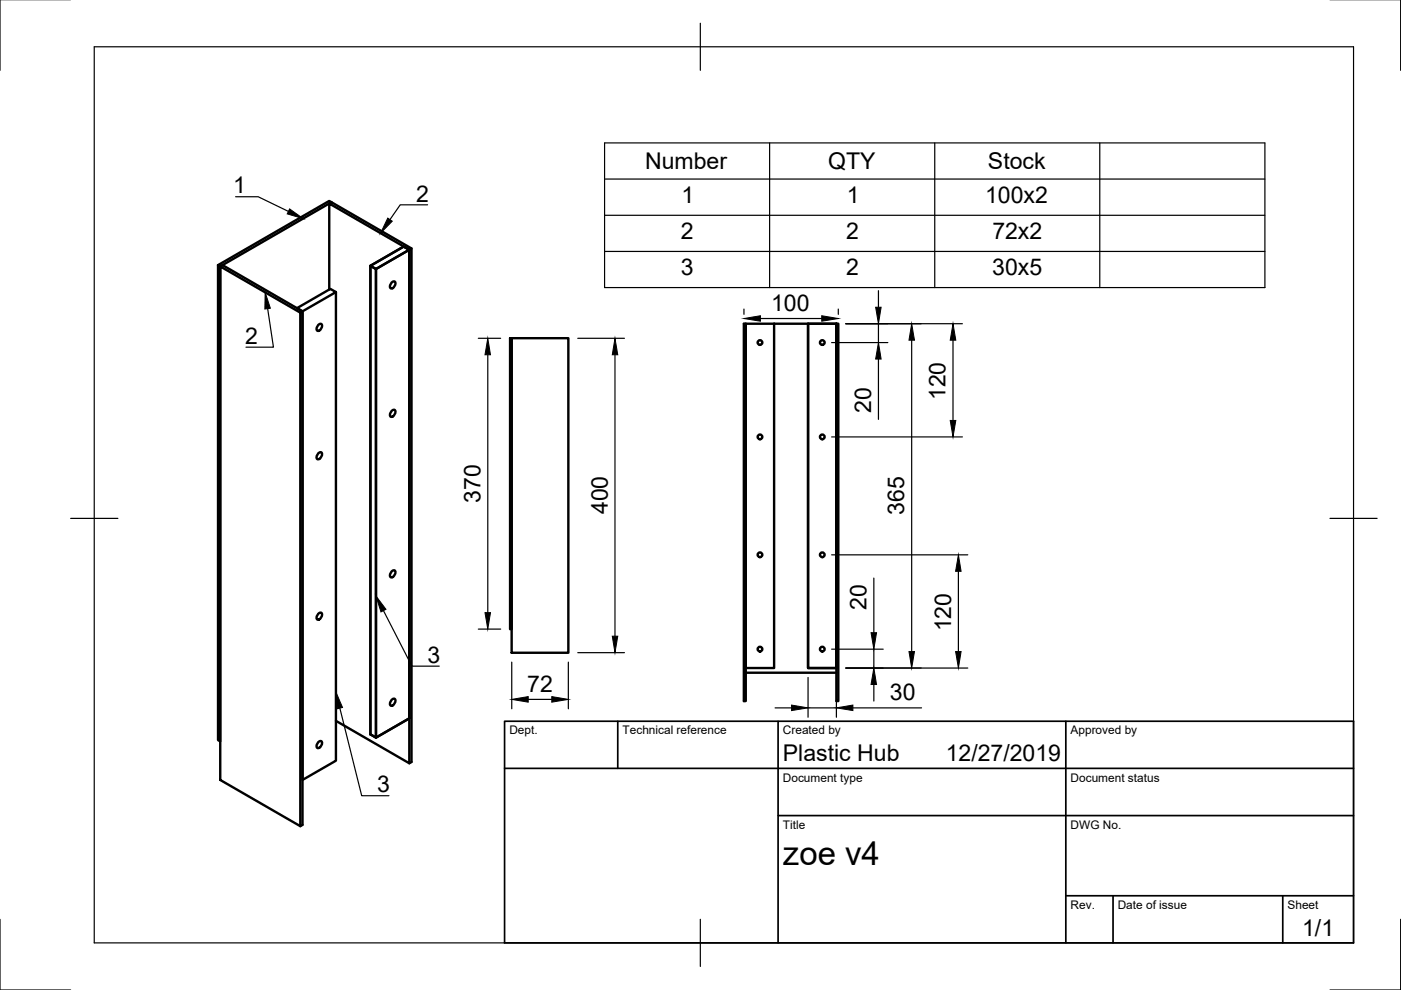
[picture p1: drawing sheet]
<svg xmlns="http://www.w3.org/2000/svg" width="297mm" height="210mm" viewBox="0 0 297 210" stroke-linecap="round" stroke-linejoin="round" font-family="sans-serif">
<!-- layer: Visible -->
<g fill="none" stroke="#000" stroke-width=".51">
<path d="M46.2 56.2l.5 .3v100.7l-.5-.3zM46.2 56.2l23.6-13.6 .5 .3-23.6 13.6 .5-.3 16.9 9.8v108.9l-.4 .3M46.7 56.5l17 9.8v108.9l-17-9.8zM69.8 43.2l.5-.3 16.9 9.8v108.9l-.4 .2M78.5 56.4l7.1-4.1 1.2 .7-7.1 4zM79.7 57v99.4M83 59.9l.7-.2a.97 .97 0 0 1-.9 1.4 .84 .84 0 0 1 .2-1.2zM86.8 53v99.3l-7.1 4.1-1.2-.7v-99.3M87.2 52.7l-.4 .3M63 65.3l7-4.1 1.2 .7-7.1 4.1zM67.5 68.9l.6-.2a.97 .97 0 0 1-.8 1.4 .84 .84 0 0 1 .2-1.2zM69.8 61.4v-18.2l17 9.8v108.8l-15.6-9"/>
<path d="M71.2 61.9v99.4l-7.1 4.1v-99.4l-.4 .3M108.1 71.7h.4v61.7h-.4zM108.5 71.7h12v66.7h-12zM157.7 68.6h.4v80h-.4zM158.1 68.6h6v73h-6zM164.1 68.6h13.2M171.3 68.6h6v73h-6zM177.3 68.6h.4v80h-.4zM67.5 96.1l.6-.2a.97 .97 0 0 1-.8 1.5 .84 .84 0 0 1 .2-1.3zM83 87.1l.7-.2a.97 .97 0 0 1-.9 1.5 .84 .84 0 0 1 .2-1.3zM67.5 130.2l.6-.3a.97 .97 0 0 1-.8 1.5 .84 .84 0 0 1 .2-1.2zM83 121.2l.7-.3a.97 .97 0 0 1-.9 1.5 .84 .84 0 0 1 .2-1.2z"/>
<path d="M67.5 157.4l.6-.3a.97 .97 0 0 1-.8 1.5 .84 .84 0 0 1 .2-1.2zM83 148.4l.7-.2a.97 .97 0 0 1-.9 1.4 .84 .84 0 0 1 .2-1.2zM158.1 142.6h19.2"/>
<circle cx="161.1" cy="72.6" r=".5"/>
<circle cx="174.3" cy="72.6" r=".5"/>
<circle cx="161.1" cy="92.6" r=".5"/>
<circle cx="174.3" cy="92.6" r=".5"/>
<circle cx="161.1" cy="117.6" r=".5"/>
<circle cx="174.3" cy="117.6" r=".5"/>
<circle cx="161.1" cy="137.6" r=".5"/>
<circle cx="174.3" cy="137.6" r=".5"/>
</g>
<!-- layer: Border -->
<path d="M0 -.1v15M297 -.1v15M20 9.9h267v190h-267zM148.5 4.9v10M15 109.9h10M282 109.9h10M0 194.9v15h15M148.5 194.9v10M297 194.9v15h-15" fill="none" stroke="#000" stroke-width=".25"/>
<!-- layer: TitleBlock -->
<path d="M107 152.9h180v47h-180zM131 152.9v10M165 152.9v47M226 152.9v47M107 162.9h180M165 172.9h122M226 189.9h61M236 189.9v10M272 189.9v10" fill="none" stroke="#000" stroke-width=".36"/>
<!-- layer: Annotations -->
<path d="M61.4 44.3l2.9 2-3.4-.9zM82.2 46.2l1 .7-2.5 2.5zM56.2 62l1.1 3.4-1.1 .1zM79.7 126.4l2.1 2.8-1 .5zM71.2 146.7l1.4 3.3-1.1 .3z" fill="#000" stroke="#000" stroke-width=".21"/>
<path d="M50 41.7h4.7l6.5 3.1M90.7 43.4h-5.8l-2.2 3.2M56.7 65.4l1.3 8.2h-5.8M81.3 129.5l6 11.7h5.8M72.1 150.1l4.6 18.6h5.8" fill="none" stroke="#000" stroke-width=".25"/>
<!-- layer: BOM -->
<path d="M128.2 30.3h140v30.7h-140zM128.2 38h140M163.2 30.3v30.7M198.2 30.3v30.7M233.2 30.3v30.7M128.2 45.6h140M128.2 53.3h140" fill="none" stroke="#000" stroke-width=".25"/>
<!-- layer: Dimensions -->
<g fill="none" stroke="#000" stroke-width=".25">
<path d="M101.4 71.7h4.8M103.4 75.2v54.7M122.5 71.7h9.9M130.4 75.2v59.7M157.7 65.5v1.1M161.2 67.5h13M176.3 72.6h11.9M177.7 65.5v1.1M179.3 68.6h24.7M186.2 61.6v3.5M186.2 68.6v4M186.2 76.1v12.8"/>
<path d="M193.3 72.1v66M202.1 72.1v17M176.3 92.6h27.7M176.3 117.6h28.9M101.4 133.4h4.8M122.5 138.4h9.9M176.3 137.6h11M185.3 122.6v11.5M185.3 137.6v4M203.2 121.1v17M108.5 140.4v9.9M112 148.3h5"/>
<path d="M120.5 140.4v9.9M164.3 150.1h3.5M171.3 143.6v8.5M171.3 150.1h6M177.3 143.6v8.5M179.3 141.6h25.9M180.8 150.1h14.6M185.3 145.1v3.5"/>
</g>
<g fill="#000" stroke="#000" stroke-width=".21">
<path d="M103.4 71.7l.6 3.5h-1.2zM130.4 71.7l.6 3.5h-1.2zM157.7 67.5l3.5-.6v1.2zM174.2 66.9l3.5 .6-3.5 .6zM185.7 65.1h1.1l-.6 3.5zM186.2 72.6l.6 3.5h-1.1zM193.3 68.6l.6 3.5h-1.2zM202.1 68.6l.5 3.5h-1.1zM201.5 89.1h1.1l-.5 3.5zM102.8 129.9h1.2l-.6 3.5zM129.8 134.9h1.2l-.6 3.5zM184.7 134.1h1.1l-.5 3.5z"/>
<path d="M192.7 138.1h1.2l-.6 3.5zM203.2 117.6l.6 3.5h-1.2zM202.6 138.1h1.2l-.6 3.5zM108.5 148.3l3.5-.6v1.2zM117 147.7l3.5 .6-3.5 .6zM167.8 149.5l3.5 .6-3.5 .6zM177.3 150.1l3.5-.6v1.2zM185.3 141.6l.5 3.5h-1.1z"/>
</g>
<text font-size="7" x="166" y="183.4">zoe v4</text>
<g font-size="4.9">
<text x="136.8" y="35.9">Number</text>
<text x="175.6" y="35.8">QTY</text>
<text x="209.5" y="35.9">Stock</text>
<text x="49.4" y="41">1</text>
<text x="88.2" y="42.7">2</text>
<text x="144.5" y="43">1</text>
<text x="179.5" y="43">1</text>
<text x="208.9" y="43">100x2</text>
<text x="144.4" y="50.7">2</text>
<text x="179.4" y="50.7">2</text>
<text x="210.4" y="50.7">72x2</text>
<text x="144.3" y="58.3">3</text>
<text x="179.4" y="58.3">2</text>
<text x="210.4" y="58.3">30x5</text>
<text x="163.5" y="66">100</text>
<text x="52" y="72.9">2</text>
<text x="184.7" y="87.6" transform="rotate(-90 184.7 87.6)">20</text>
<text x="200.5" y="84.9" transform="rotate(-90 200.5 84.9)">120</text>
<text x="101.9" y="106.6" transform="rotate(-90 101.9 106.6)">370</text>
<text x="128.8" y="109" transform="rotate(-90 128.8 109)">400</text>
<text x="191.7" y="109.2" transform="rotate(-90 191.7 109.2)">365</text>
<text x="183.7" y="129.3" transform="rotate(-90 183.7 129.3)">20</text>
<text x="201.6" y="133.9" transform="rotate(-90 201.6 133.9)">120</text>
<text x="90.6" y="140.5">3</text>
<text x="111.8" y="146.8">72</text>
<text x="188.7" y="148.5">30</text>
<text x="166" y="161.4">Plastic Hub</text>
<text x="200.5" y="161.4">12/27/2019</text>
<text x="80" y="168">3</text>
<text x="276.1" y="198.6">1/1</text>
</g>
<g font-size="2.5">
<text x="108" y="155.7">Dept.</text>
<text x="132" y="155.7">Technical reference</text>
<text x="166" y="155.7">Created by</text>
<text x="227" y="155.7">Approved by</text>
<text x="166" y="165.7">Document type</text>
<text x="227" y="165.7">Document status</text>
<text x="166" y="175.7">Title</text>
<text x="227" y="175.7">DWG No.</text>
<text x="227" y="192.7">Rev.</text>
<text x="237" y="192.7">Date of issue</text>
<text x="273" y="192.7">Sheet</text>
</g>
</svg>
